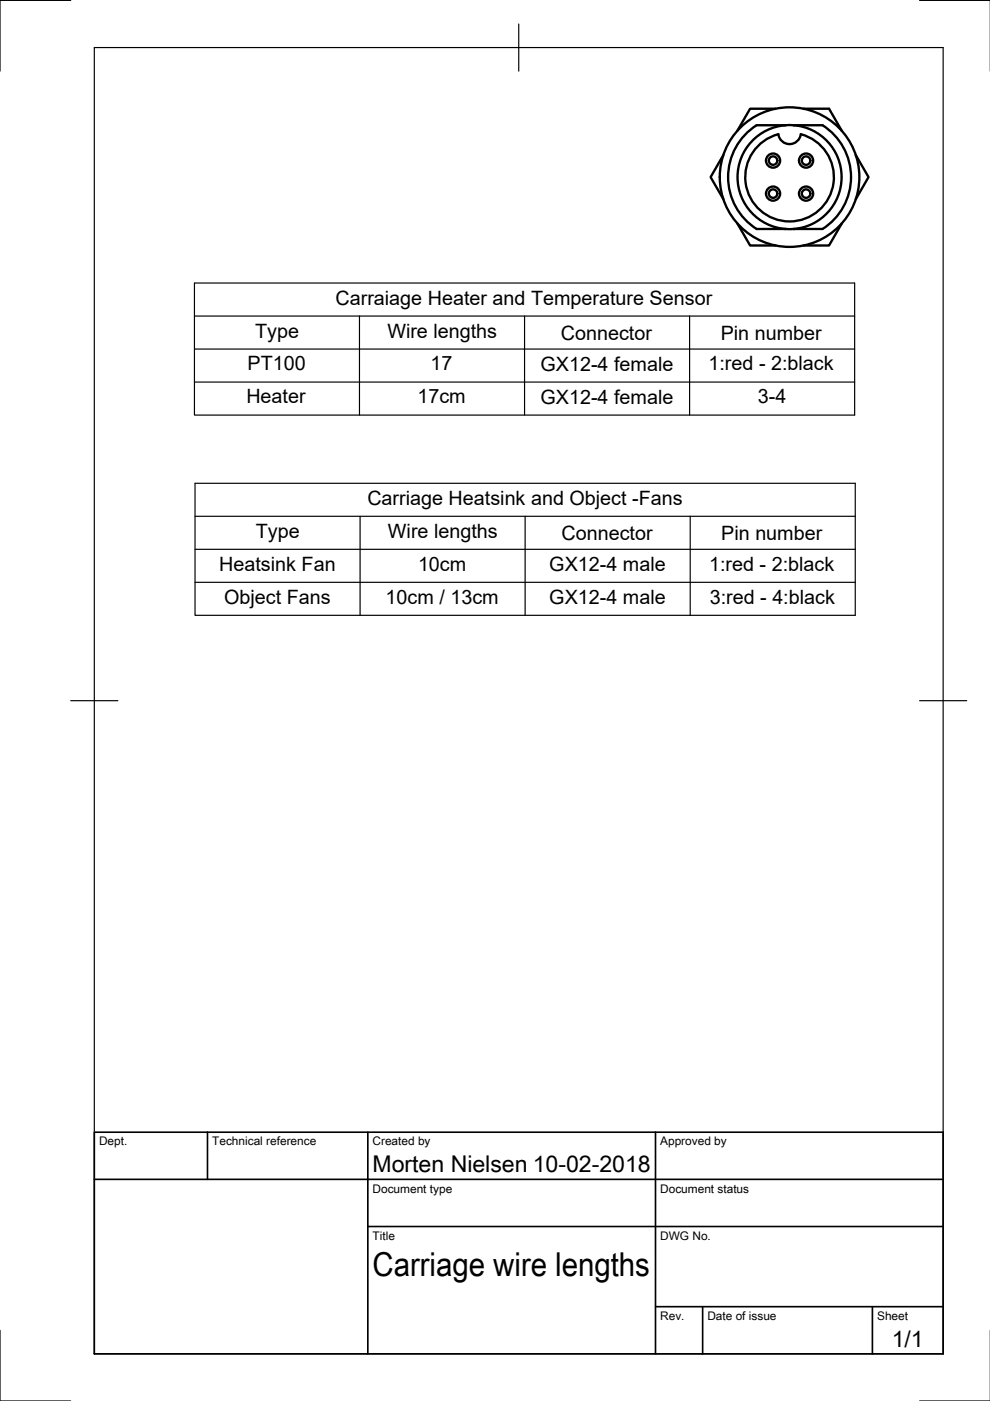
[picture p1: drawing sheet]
<svg xmlns="http://www.w3.org/2000/svg" width="210mm" height="297mm" viewBox="0 0 210 297" stroke-linecap="round" stroke-linejoin="round" font-family="sans-serif">
<!-- layer: Visible -->
<g fill="none" stroke="#000" stroke-width=".5">
<path d="M153.4 32.9l-2.7 4.7 2.7 4.6M161.1 30.6a9.4 9.4 0 0 1 3.9-2.1 2.4 2.4 0 0 0 2.4 2.1 2.4 2.4 0 0 0 2.4-2.1 9.4 9.4 0 0 1 6.1 13.1 9.4 9.4 0 0 1-14.1 3.5 9.4 9.4 0 0 1-.7-14.5zM164.4 23.1h-5.4l-2.7 4.6M166.6 26.6h-6a11 11 0 0 0-4.6 4.7 13 13 0 0 0 4.4 17.2h6.2M166.6 26.6a11 11 0 0 0-10.2 10.9 11 11 0 0 0 10.2 11M168.2 26.6h-1.6M168.2 26.6h6a11 11 0 0 1 4.6 4.7 13 13 0 0 1-4.4 17.2h-6.2M168.2 26.6a11 11 0 0 1 10.2 11 11 11 0 0 1-10.2 10.9M170.4 23.1h5.4l2.7 4.6M181.4 32.9l2.7 4.7-2.7 4.6M156.3 47.4l2.7 4.6h5.4M168.2 48.5h-1.6"/>
<path d="M178.5 47.4l-2.7 4.6h-5.4"/>
<circle cx="163.9" cy="34" r=".9"/>
<circle cx="163.9" cy="34.1" r="1.5"/>
<circle cx="167.4" cy="37.6" r="14.8"/>
<circle cx="170.9" cy="34" r=".9"/>
<circle cx="170.9" cy="34.1" r="1.5"/>
<circle cx="163.9" cy="41" r=".9"/>
<circle cx="163.9" cy="41.1" r="1.5"/>
<circle cx="170.9" cy="41" r=".9"/>
<circle cx="170.9" cy="41.1" r="1.5"/>
</g>
<!-- layer: Border -->
<path d="M15 .1h-15v15M20 10.1h180v276.9h-180zM110 5.1v10M195 .1h15M15 148.6h10M195 148.6h10M0 282v15h15M195 297h15" fill="none" stroke="#000" stroke-width=".25"/>
<!-- layer: TitleBlock -->
<path d="M20 240h180v47h-180zM20 250h180M44 240v10M78 240v47M139 240v47M78 260h122M139 277h61M149 277v10M185 277v10" fill="none" stroke="#000" stroke-width=".35"/>
<!-- layer: BOM -->
<g fill="none" stroke="#000" stroke-width=".25">
<path d="M41.2 60h140v28h-140zM41.2 67h140M41.2 74h140M76.2 67v21M111.2 67v21M146.2 67v21M41.2 81h140M41.4 102.5h139.9v28h-139.9zM41.4 109.5h139.9M41.4 116.5h139.9M76.3 109.5v21M111.3 109.5v21"/>
<path d="M146.3 109.5v21M41.4 123.5h139.9"/>
</g>
<text font-size="7" x="79" y="270.5">Carriage wire lengths</text>
<g font-size="4.9">
<text x="79" y="248.5">Morten Nielsen 10-02-2018</text>
<text x="189.1" y="285.6">1/1</text>
</g>
<g font-size="4.2">
<text x="71.1" y="64.6">Carraiage Heater and Temperature Sensor</text>
<text x="54.1" y="71.6">Type</text>
<text x="82.1" y="71.6">Wire lengths</text>
<text x="152.8" y="72">Pin number</text>
<text x="118.9" y="72">Connector</text>
<text x="52.5" y="78.5">PT100</text>
<text x="91.3" y="78.5">17</text>
<text x="114.6" y="78.6">GX12-4 female</text>
<text x="150.2" y="78.5">1:red - 2:black</text>
<text x="52.2" y="85.5">Heater</text>
<text x="88.5" y="85.5">17cm</text>
<text x="114.6" y="85.6">GX12-4 female</text>
<text x="160.7" y="85.5">3-4</text>
<text x="77.9" y="107.1">Carriage Heatsink and Object -Fans</text>
<text x="54.2" y="114">Type</text>
<text x="82.3" y="114">Wire lengths</text>
<text x="119" y="114.5">Connector</text>
<text x="152.9" y="114.4">Pin number</text>
<text x="46.5" y="121">Heatsink Fan</text>
<text x="88.6" y="121">10cm</text>
<text x="116.5" y="121">GX12-4 male</text>
<text x="150.3" y="121">1:red - 2:black</text>
<text x="47.5" y="128">Object Fans</text>
<text x="81.8" y="128">10cm / 13cm</text>
<text x="116.5" y="128">GX12-4 male</text>
<text x="150.5" y="128">3:red - 4:black</text>
</g>
<g font-size="2.5">
<text x="21" y="242.8">Dept.</text>
<text x="45" y="242.8">Technical reference</text>
<text x="79" y="242.8">Created by</text>
<text x="140" y="242.8">Approved by</text>
<text x="79" y="252.8">Document type</text>
<text x="140" y="252.8">Document status</text>
<text x="79" y="262.8">Title</text>
<text x="140" y="262.8">DWG No.</text>
<text x="140" y="279.8">Rev.</text>
<text x="150" y="279.8">Date of issue</text>
<text x="186" y="279.8">Sheet</text>
</g>
</svg>
